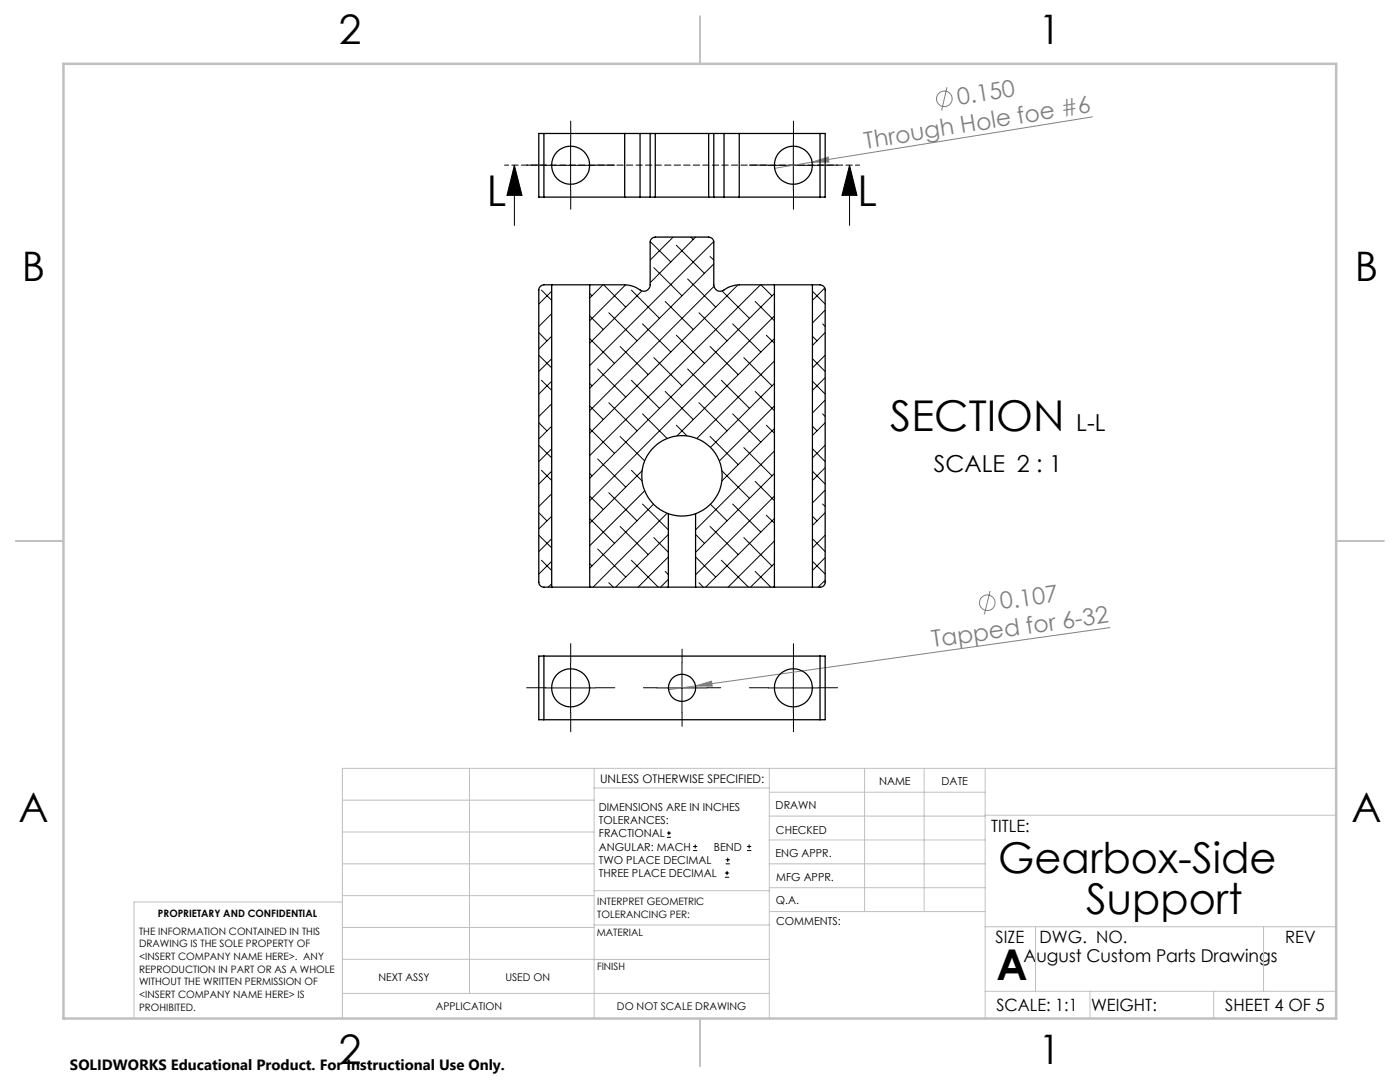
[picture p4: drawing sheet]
<svg xmlns="http://www.w3.org/2000/svg" width="279mm" height="216mm" viewBox="0 0 279 216" stroke-linecap="round" stroke-linejoin="round" font-family="sans-serif">
<g fill="none" stroke="#808080" stroke-width=".2">
<path d="M189 17.4l-1.1 4.6M162.1 32.3l3.2-1 .1 1zM162.1 32.3l-7.5 1.3M218 23.3l-55.9 9M197.6 117.9l-1.1 4.7M138.8 136.9l3.2-1 .1 1zM138.8 136.9l-5.4 .7M221.5 125.2l-82.7 11.7"/>
<circle cx="188.5" cy="19.7" r="1.56"/>
<circle cx="197" cy="120.3" r="1.56"/>
</g>
<g fill="none" stroke="#000" stroke-width=".2">
<path d="M102.7 33l1.5 6h-3zM102.7 33v12M108.9 33h10M113.9 28v10M153.3 33h10M158.3 28v10M169.5 33l1.5 6h-3zM169.5 33v12M108.9 137.3h10M113.9 132.3v9.9M131.1 137.3h10M136.1 132.3v9.9"/>
<path d="M153.3 137.3h10M158.3 132.3v9.9M133.1 167.1h.8M133.1 166.2h.8M133.5 165.8v.9M138.3 169.7h.8M138.3 168.9h.8M138.7 168.5v.8M144.7 175h.8M144.7 174.2h.8M144.8 172.4h.9M144.8 171.6h.9"/>
<path d="M145.1 173.8v.8M145.2 171.1v.9M149.1 169.7h.8M149.1 168.9h.8M149.5 168.5v.8"/>
</g>
<g fill="none" stroke="#000" stroke-width=".2" stroke-dasharray="15.2 1.3 1.3 1.3">
<path d="M108.9 32.9h-3.8M113.9 27.9v-3.7M113.9 37.9v3.8M118.9 32.9h3.8M153.3 32.9h-3.7M158.3 27.9v-3.7M158.3 37.9v3.8M163.3 32.9h3.8M108.9 137.2h-3.8M113.9 132.2v-3.8M118.9 137.2h3.8M131.1 137.2h-2.7"/>
<path d="M136.1 132.2v-2.7M141.1 137.2h2.7M153.3 137.2h-3.7M158.3 132.2v-3.8M163.3 137.2h3.8M113.9 142.2v3.8M136.1 142.2v2.7M158.3 142.2v3.8"/>
</g>
<path d="M171.6 32.9h-70.9" fill="none" stroke="#000" stroke-width=".2" stroke-dasharray="1.3 .6" stroke-dashoffset=".4"/>
<g fill="none" stroke="#c0c0c0" stroke-width=".2">
<path d="M68.3 159.7h50.3M93.7 153.3v44.9M118.6 153.3v49.9M118.6 157.2h34.9M153.5 153.3v49.9M153.5 158.1h43.1M172.5 153.3v28.6M184.4 153.3v28.6M196.6 153.3v49.9M266.7 153.3h-198.4v49.9M68.3 178.7h50.3M68.3 172.4h50.3"/>
<path d="M68.3 166h50.3M68.3 180h-41.6v23.2M118.6 177.7h35M153.5 167.6h43.1M153.5 162.8h43.1M153.5 172.4h43.1M153.5 177.1h43.1M196.6 162.7h70.1M68.3 198.2h85.2M68.3 191.4l85.2 .1M68.3 185.1h50.3M118.6 184.6h35"/>
<path d="M153.6 181.9h43M196.6 197.8h70.1M196.6 184.9h70.1M206.7 184.9v12.9M217.5 197.8v5.4M242.2 197.8v5.4M252.2 184.9v12.9"/>
</g>
<path d="M139.7 3.2v9.5M3.1 107.9h9.6M266.7 107.9h9.5M139.7 203.2v9.6" fill="none" stroke="#c0c0c0" stroke-width=".25"/>
<path d="M12.7 12.7h254v190.5h-254z" fill="none" stroke="#c0c0c0" stroke-width=".5"/>
<path d="M169.5 33l1.5 6h-3zM102.7 33l1.5 6h-3z" fill="#000"/>
<g fill="#808080">
<path d="M138.8 136.9l3.2-1 .1 1z"/>
<path d="M162.1 32.3l3.2-1 .1 1z"/>
</g>
<g fill="none" stroke="#000" stroke-width=".25">
<path d="M108.5 26.6h-1v12.7h1M108.5 39.3h16.2M108.5 26.6h16.2M108.5 26.6v12.7M124.7 39.3h3M124.7 26.6h3M124.7 26.6v12.7M127.7 39.3h2.1M127.7 26.6h2.1M127.7 26.6v12.7M129.8 39.3h1M129.8 26.6h1"/>
<path d="M129.8 26.6v12.7M130.8 39.3h10.6M130.8 26.6v12.7M130.8 26.6h10.6M141.4 39.3h1.1M141.4 26.6h1.1M141.4 26.6v12.7M142.5 39.3h2M142.5 26.6h2M142.5 26.6v12.7M144.5 39.3h3M144.5 26.6h3"/>
<path d="M144.5 26.6v12.7M147.5 39.3h16.2M147.5 26.6h16.2M147.5 26.6v12.7M163.7 26.6h1v12.7h-1M163.7 26.6v12.7M110.1 56.8h-1.6a1.09 1.09 0 0 0-1 1.1v58.3a1.02 1.02 0 0 0 1 1h1.6M110.1 56.8h7.6M110.1 56.8v60.4M117.7 56.8h7a5.7 5.7 0 0 1 3.3 1.2 1.26 1.26 0 0 0 1.8-1.2v-8.5a1.09 1.09 0 0 1 1-1h10.6a1.02 1.02 0 0 1 1.1 1v8.5a1.32 1.32 0 0 0 .8 1.3 1.32 1.32 0 0 0 1.5-.5l1.1-.5 1.6-.3h7.1M117.7 56.8v60.4M154.6 56.8h7.5"/>
<path d="M154.6 56.8v60.4M162.1 56.8h1.6a1.02 1.02 0 0 1 1 1.1v58.3a.97 .97 0 0 1-1 1h-1.6M162.1 56.8v60.4M110.1 117.2h7.6M117.7 117.2h15.7M133.4 117.2h5.4M133.4 102.5a8.2 8.2 0 0 0 5.4 0M133.4 102.5a8 8 0 0 1-3.7-12.3 8 8 0 0 1 12.9 0 8 8 0 0 1-3.8 12.3M133.4 102.5v14.7M138.8 102.5v14.7M138.8 117.2h15.8M154.6 117.2h7.5"/>
<path d="M108.5 130.9h-1v12.7h1M108.5 130.9v12.7M108.5 130.9h55.2M163.7 130.9h1v12.7h-1M163.7 130.9v12.7M108.5 143.6h55.2"/>
<circle cx="113.9" cy="33" r="3.8"/>
<circle cx="158.3" cy="33" r="3.8"/>
<circle cx="113.9" cy="137.3" r="3.8"/>
<circle cx="136.1" cy="137.3" r="2.71"/>
<circle cx="158.3" cy="137.3" r="3.8"/>
</g>
<g fill="none" stroke="#000" stroke-width=".2">
<path d="M108.1 57.9l2 2M110.1 58.1l-2.6 2.6M117.7 58.6l.4 .4M120.3 56.8l-2.6 2.7M120.5 56.8l4.4 4.5M124.8 56.9l-7.1 7.1M126 57.9l5.6 5.6M128.1 58.1l-10.4 10.4M129.8 48.2l4.1 4.1M130.5 53.4l5.6 5.6M134.3 47.3l-4.5 4.6M135 48.9l5.6 5.6"/>
<path d="M137.2 55.7l5.6 5.6M137.9 47.3l.5 .5M138.8 47.3l-9 9.1M141.7 51.2l.8 .7M142.5 48.2l-24.8 24.8M142.5 52.7l-24.8 24.8M142.5 57.2l-24.8 24.8M144.1 58.1l5.5 5.4M147.2 56.9l-29.5 29.5M151.8 56.8l-34.1 34.1M151.9 56.8l2.2 2.2M154.6 58.6l-36.9 36.8"/>
<path d="M162.1 58.1l2.6 2.6M164.6 57.5l-2.5 2.4M107.5 70.9l2.6 2.5M107.5 66.4l1.6 1.6M108.1 75.9l2 2M110.1 76.1l-2.6 2.5M110.1 62.6l-2.6 2.6M110.1 67.1l-2.6 2.5M110.1 71.6l-2.6 2.5M117.7 76.5l.4 .5M117.7 67.6l4.9 4.9M117.7 63l2.7 2.8"/>
<path d="M119.3 73.6l5.6 5.6M121.5 62.4l5.6 5.6M123.8 69.1l5.6 5.7M126 75.9l5.6 5.6M128.2 64.6l5.7 5.6M130.5 71.4l5.6 5.6M132.8 78.1l5.6 5.6M132.8 60.1l5.6 5.7M135 66.9l5.6 5.6M137.2 73.6l5.6 5.6M139.5 62.4l5.6 5.6M141.7 69.1l5.6 5.7"/>
<path d="M144 75.9l5.6 5.6M146.2 64.6l5.6 5.6M148.4 71.4l5.7 5.6M150.7 78.1l3.9 3.9M150.7 60.1l3.9 3.9M152.9 66.9l1.7 1.6M154.6 63l-36.9 36.9M154.6 67.6l-19.5 19.4M154.6 72l-15.5 15.5M154.6 76.5l-12.8 12.8M162.1 71.6l2.6 2.5M162.1 76.1l2.6 2.5"/>
<path d="M162.1 67.1l1 .9M164.2 64.6l.5 .6M164.7 70.9l-2.6 2.5M164.7 75.4l-2.6 2.5M164.7 61.9l-2.6 2.6M164.7 66.4l-2.6 2.5M164.7 79.8l-2.6 2.6M107.5 84.3l1.6 1.7M107.5 88.8l2.6 2.6M108.1 93.8l2 2.1M110.1 94l-2.6 2.6M110.1 80.6l-2.6 2.5"/>
<path d="M110.1 85.1l-2.6 2.5M110.1 89.5l-2.6 2.6M110.1 98.5l-2.6 2.6M117.7 99l2.7 2.7M117.7 94.5l.4 .4M117.7 85.5l4.9 5M117.7 81l2.7 2.7M119.3 91.6l5.6 5.6M121.5 98.3l5.6 5.6M121.5 80.4l5.6 5.6M123.8 87.1l4.9 4.9M126 93.8l2.1 2.2"/>
<path d="M128.1 93.9l-10.4 10.5M128.2 82.6l4.9 4.9M128.7 97.9l-11 11M135 84.8l2.1 2.2M139.5 80.4l5.6 5.6M141.7 87.1l5.6 5.6M144.1 93.9l5.5 5.5M146.2 82.6l5.6 5.6M148.4 89.3l5.7 5.6M150.7 96.1l3.9 3.8M152.9 84.8l1.7 1.6M154.6 81l-11 11"/>
<path d="M154.6 85.5l-10.5 10.5M154.6 90l-15.8 15.7M154.6 94.5l-15.8 15.7M154.6 99l-15.8 15.7M162.1 85.1l1 .9M162.1 94l2.6 2.6M162.1 89.5l2.6 2.6M164.2 82.6l.5 .5M164.7 88.8l-2.6 2.6M164.7 84.3l-2.6 2.6M164.7 93.3l-2.6 2.6M164.7 97.8l-2.6 2.6"/>
<path d="M107.5 106.8l2.6 2.5M107.5 102.3l1.6 1.6M108.1 111.8l2 2M110.1 107.5l-2.6 2.6M110.1 103l-2.6 2.6M110.1 112l-2.6 2.5M110.1 116.5l-.7 .7M117.7 116.9l.2 .3M117.7 112.4l.4 .5M117.7 103.5l4.9 4.9M119.3 109.5l5.6 5.6M121.5 116.3l.9 .9"/>
<path d="M123.8 105.1l5.6 5.6M126 111.8l5.4 5.4M128.2 100.6l5.2 5.1M130.4 100.6l-12.7 12.8M130.5 107.3l2.9 2.9M132.8 114l.6 .7M133.1 102.4l-14.7 14.8M133.4 106.6l-10.5 10.6M133.4 111.1l-6 6.1M133.4 115.6l-1.6 1.6M138.8 111.1l4 4M138.8 106.6l1.8 1.8"/>
<path d="M139.5 116.3l.9 .9M141.7 105.1l5.6 5.6M141.8 100.6l3.3 3.3M144 111.8l5.4 5.4M146.2 100.6l5.6 5.6M148.4 107.3l5.7 5.6M150.7 114l3.1 3.2M152.9 102.8l1.7 1.6M154.6 103.5l-13.8 13.7M154.6 107.9l-9.3 9.3M154.6 112.4l-4.8 4.8M154.6 116.9l-.3 .3"/>
<path d="M162.1 103l1 .9M162.1 112l2.6 2.5M162.1 107.5l2.6 2.6M164.2 100.6l.5 .5M164.7 102.3l-2.6 2.5M164.7 106.8l-2.6 2.5M164.7 111.3l-2.6 2.5M164.7 115.8l-1.4 1.4"/>
</g>
<g font-size="8.5">
<text x="97.2" y="41">L</text>
<text x="171.1" y="41">L</text>
<text x="177.7" y="86.1">SECTION</text>
<text x="199.2" y="174.2">Gearbox-Side</text>
<text x="216.8" y="182.3">Support</text>
<text x="198.9" y="195.5">A</text>
</g>
<g font-size="8.1">
<text x="67.6" y="8.9">2</text>
<text x="207.3" y="8.9">1</text>
<text x="4.4" y="56.2">B</text>
<text x="270.4" y="56.2">B</text>
<text x="3.7" y="164.1">A</text>
<text x="269.7" y="164.1">A</text>
<text x="67.6" y="212.4">2</text>
<text x="207.3" y="212.4">1</text>
</g>
<g font-size="4.7" fill="#808080">
<text x="191.3" y="21" transform="rotate(-9 191.3 21)">0.150</text>
<text x="172.8" y="29.7" transform="rotate(-9 172.8 29.7)">Through Hole foe #6</text>
<text x="199.8" y="121.6" transform="rotate(-8 199.8 121.6)">0.107</text>
<text x="186.1" y="129.2" transform="rotate(-8 186.1 129.2)">Tapped for 6-32</text>
</g>
<g font-size="4.7">
<text x="214.8" y="86">L-L</text>
<text x="186.4" y="94.3">SCALE 2 : 1</text>
</g>
<text font-size="3.5" x="204.3" y="191.9">August Custom Parts Drawings</text>
<g font-size="3.4">
<text x="197.8" y="166">TITLE:</text>
<text x="198.7" y="188.1">SIZE</text>
<text x="207.5" y="188.1">DWG. NO.</text>
<text x="256.5" y="188.2">REV</text>
<text x="198.8" y="201.7">SCALE: 1:1</text>
<text x="217.7" y="201.8">WEIGHT:</text>
<text x="244.5" y="201.7">SHEET 4 OF 5</text>
</g>
<text font-size="3" x="14" y="213.5">SOLIDWORKS Educational Product. For Instructional Use Only.</text>
<text font-size="2.4" x="119.8" y="156.2">UNLESS OTHERWISE SPECIFIED:</text>
<g font-size="2.2">
<text x="119.5" y="161.8">DIMENSIONS ARE IN INCHES</text>
<text x="154.8" y="161.4">DRAWN</text>
<text x="175.4" y="156.6">NAME</text>
<text x="187.9" y="156.7">DATE</text>
<text x="119.5" y="164.4">TOLERANCES:</text>
<text x="119.5" y="167.1">FRACTIONAL</text>
<text x="154.9" y="166.3">CHECKED</text>
<text x="119.5" y="169.7">ANGULAR: MACH</text>
<text x="119.5" y="172.4">TWO PLACE DECIMAL</text>
<text x="142.5" y="169.7">BEND</text>
<text x="154.8" y="171">ENG APPR.</text>
<text x="119.5" y="175">THREE PLACE DECIMAL</text>
<text x="154.9" y="175.7">MFG APPR.</text>
<text x="154.9" y="180.4">Q.A.</text>
<text x="154.9" y="184.6">COMMENTS:</text>
</g>
<g font-size="2.1">
<text x="75.5" y="195.7">NEXT ASSY</text>
<text x="100.9" y="195.7">USED ON</text>
<text x="86.9" y="201.5">APPLICATION</text>
<text x="123.1" y="201.6">DO NOT SCALE DRAWING</text>
</g>
<g font-size="2">
<text x="31.5" y="182.9">PROPRIETARY AND CONFIDENTIAL</text>
<text x="119.2" y="180.6">INTERPRET GEOMETRIC</text>
<text x="119.2" y="183.1">TOLERANCING PER:</text>
<text x="27.8" y="186.5">THE INFORMATION CONTAINED IN THIS</text>
<text x="27.8" y="189">DRAWING IS THE SOLE PROPERTY OF</text>
<text x="27.8" y="191.6">&lt;INSERT COMPANY NAME HERE&gt;. ANY</text>
<text x="119.1" y="186.7">MATERIAL</text>
<text x="27.8" y="194.1">REPRODUCTION IN PART OR AS A WHOLE</text>
<text x="27.8" y="196.6">WITHOUT THE WRITTEN PERMISSION OF</text>
<text x="119.1" y="193.5">FINISH</text>
<text x="27.8" y="199.1">&lt;INSERT COMPANY NAME HERE&gt; IS</text>
<text x="27.8" y="201.7">PROHIBITED.</text>
</g>
</svg>
